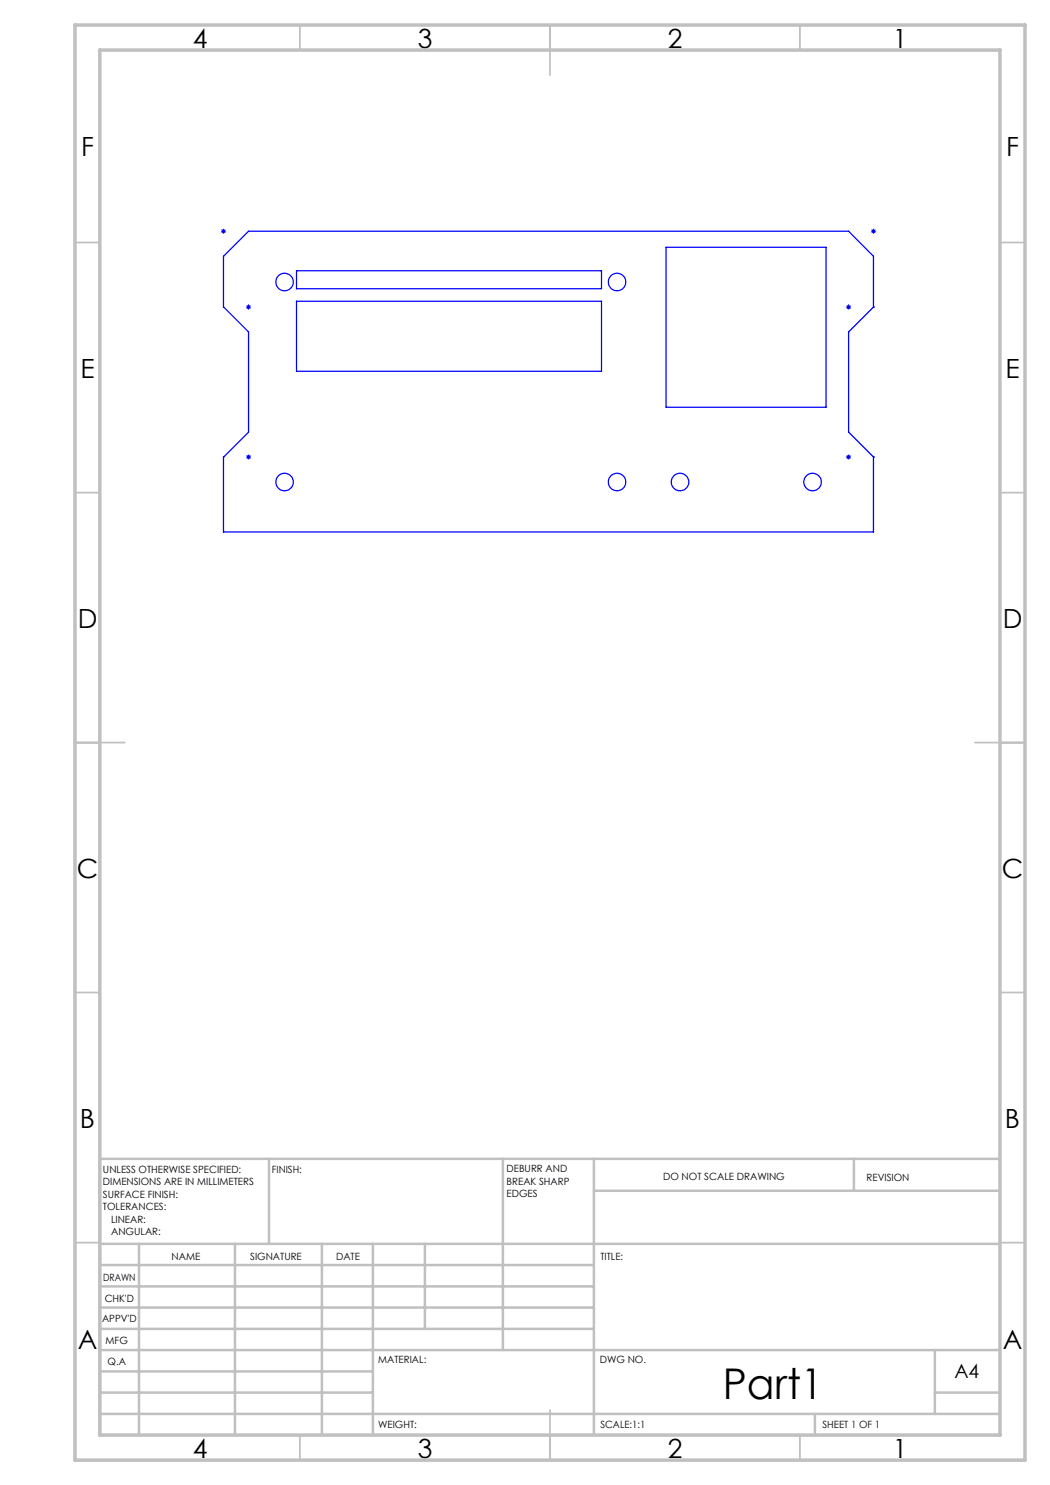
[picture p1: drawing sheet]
<svg xmlns="http://www.w3.org/2000/svg" width="210mm" height="297mm" viewBox="0 0 210 297" stroke-linecap="round" stroke-linejoin="round" font-family="sans-serif">
<g fill="none" stroke="#00f" stroke-width=".2">
<path d="M44.2 46.2h1M44.3 45.9l.7 .7M44.7 45.8v.9M45 45.9l-.7 .7M174.2 46.2h1M174.3 45.9l.7 .7M174.7 45.8v.9M175 45.9l-.7 .7M49.2 61.4h1M49.4 61.1l.7 .7M49.7 60.9v1M50.1 61.1l-.7 .7"/>
<path d="M169.2 61.4h1M169.4 61.1l.7 .7M169.7 60.9v1M170.1 61.1l-.7 .7M49.2 91.4h1M49.4 91l.7 .8M49.7 90.9v1M50.1 91l-.7 .8M169.2 91.4h1M169.4 91l.7 .8M169.7 90.9v1M170.1 91l-.7 .8"/>
</g>
<g fill="none" stroke="#00f" stroke-width=".25">
<path d="M59.3 54.1h61v3.6h-61zM133.2 49.5h32v32h-32zM59.3 60.3h61v14h-61zM174.7 61.4h.1M174.7 61.4v-10.1l-5-5.1h-120l-5 5.1v10.1l5 5v20l-5 5v15h130v-15M174.7 61.4l-5 5v20l5 5M174.7 91.4h.1"/>
<circle cx="56.9" cy="56.4" r="1.76"/>
<circle cx="123.4" cy="56.4" r="1.76"/>
<circle cx="56.9" cy="96.4" r="1.76"/>
<circle cx="123.4" cy="96.4" r="1.76"/>
<circle cx="136" cy="96.4" r="1.76"/>
<circle cx="162.5" cy="96.4" r="1.75"/>
</g>
<g fill="none" stroke="#c0c0c0" stroke-width=".35">
<path d="M60 5v5M110 5v10M160 5v5M15 48.5h5M200 48.5h5M15 98.5h5M200 98.5h5M15 148.5h10M195 148.5h10M15 198.5h5M200 198.5h5M15 248.5h5"/>
<path d="M200 248.5h5M60 287v5M110 282v10M160 287v5"/>
</g>
<g fill="none" stroke="#c0c0c0" stroke-width=".5">
<path d="M53.8 231.8v17M100.6 231.8v38.2M118.8 231.8v55.2M118.8 238.2h81.2M170.8 231.8v6.4M200 231.8h-180v55.2M20 248.8h180M20 257.3h98.8M20 253h98.8M27.8 248.8v38.2M47 248.8v38.2M64.4 248.8v38.2"/>
<path d="M74.6 248.8v38.2M85 248.8v17M20 265.8h98.8M20 261.5h98.8M20 278.5h54.6M20 274.3h54.6M20 270h180M187 278.5h13M187 270v12.8M20 282.8h180M163 282.8v4.2"/>
</g>
<path d="M15 5h190v287h-190zM20 10h180v277h-180z" fill="none" stroke="#c0c0c0" stroke-width=".7"/>
<text font-size="8.5" x="144.6" y="279.7">Part1</text>
<g font-size="5.3">
<text x="38.5" y="9.5">4</text>
<text x="83.5" y="9.5">3</text>
<text x="133.6" y="9.5">2</text>
<text x="178.6" y="9.5">1</text>
<text x="16.2" y="31.3">F</text>
<text x="201.2" y="31.3">F</text>
<text x="16.1" y="75.5">E</text>
<text x="201.1" y="75.5">E</text>
<text x="15.5" y="125.5">D</text>
<text x="200.5" y="125.5">D</text>
<text x="15.4" y="175.5">C</text>
<text x="200.4" y="175.5">C</text>
<text x="16" y="225.5">B</text>
<text x="201" y="225.5">B</text>
<text x="15.5" y="269.8">A</text>
<text x="200.5" y="269.8">A</text>
<text x="38.5" y="291.5">4</text>
<text x="83.5" y="291.5">3</text>
<text x="133.6" y="291.5">2</text>
<text x="178.6" y="291.5">1</text>
</g>
<text font-size="3.9" x="190.9" y="275.5">A4</text>
<g font-size="2">
<text x="20.6" y="234.6">UNLESS OTHERWISE SPECIFIED:</text>
<text x="20.6" y="237.1">DIMENSIONS ARE IN MILLIMETERS</text>
<text x="20.6" y="239.6">SURFACE FINISH:</text>
<text x="54.4" y="234.6">FINISH:</text>
<text x="101.3" y="234.5">DEBURR AND</text>
<text x="101.3" y="237">BREAK SHARP</text>
<text x="101.3" y="239.5">EDGES</text>
<text x="132.6" y="236">DO NOT SCALE DRAWING</text>
<text x="173.3" y="236.2">REVISION</text>
<text x="20.6" y="242.1">TOLERANCES:</text>
<text x="22.2" y="244.6">LINEAR:</text>
<text x="22.2" y="247.1">ANGULAR:</text>
<text x="34.3" y="252">NAME</text>
<text x="50" y="251.9">SIGNATURE</text>
<text x="67.2" y="251.9">DATE</text>
<text x="120.1" y="251.9">TITLE:</text>
<text x="20.6" y="256.1">DRAWN</text>
<text x="20.9" y="260.3">CHK'D</text>
<text x="20.4" y="264.4">APPV'D</text>
<text x="21.1" y="268.8">MFG</text>
<text x="21.5" y="273">Q.A</text>
<text x="75.6" y="272.5">MATERIAL:</text>
<text x="120" y="272.5">DWG NO.</text>
<text x="75.6" y="285.5">WEIGHT:</text>
<text x="120.1" y="285.6">SCALE:1:1</text>
<text x="164.5" y="285.6">SHEET 1 OF 1</text>
</g>
</svg>
